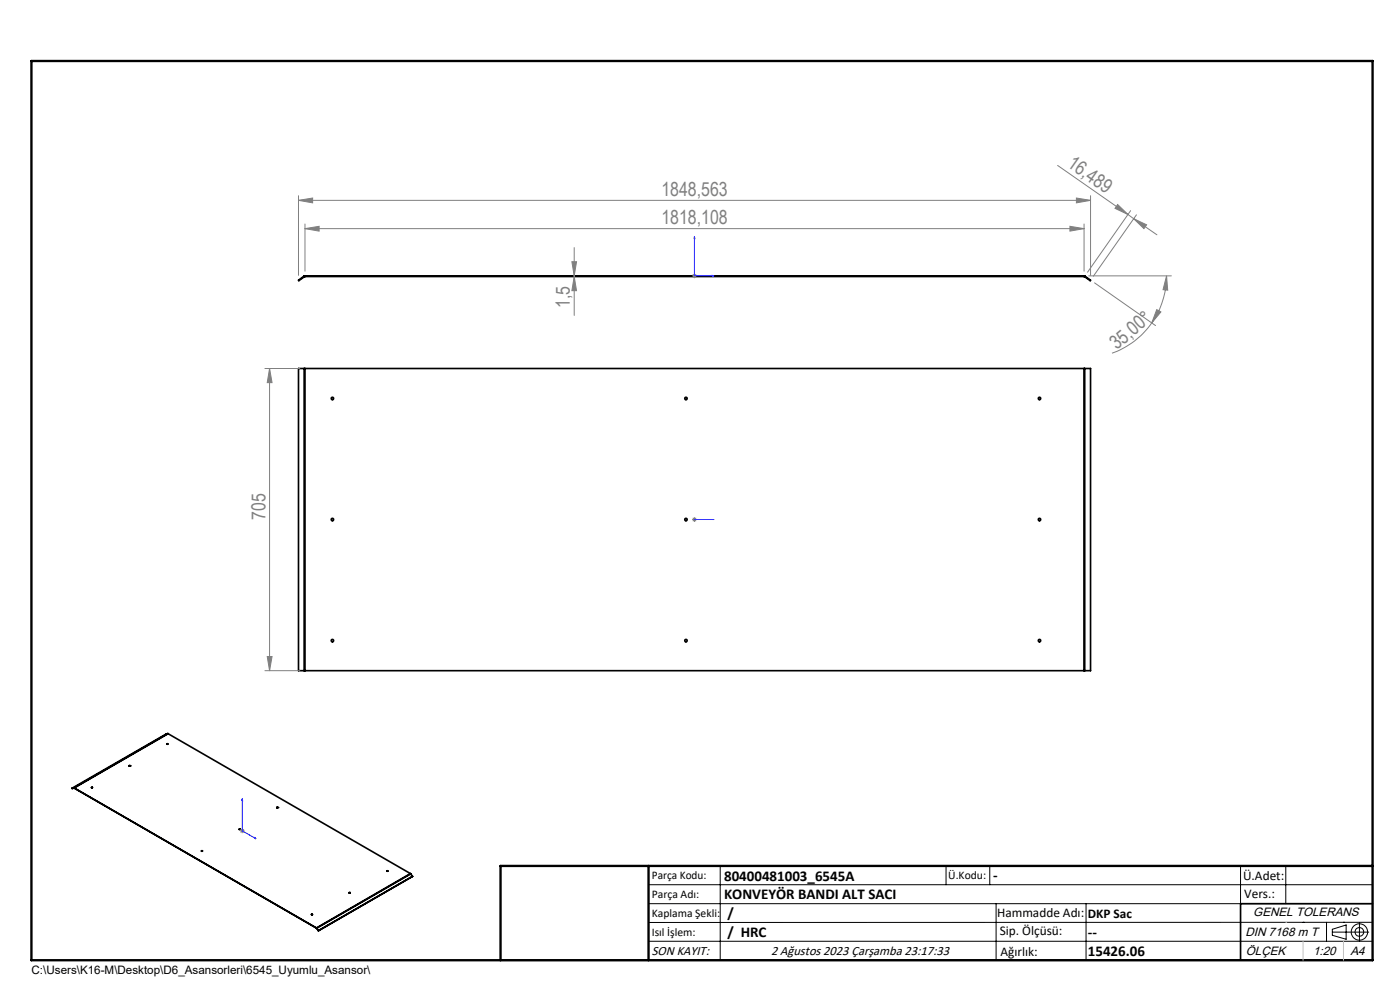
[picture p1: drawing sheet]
<svg xmlns="http://www.w3.org/2000/svg" width="297mm" height="210mm" viewBox="0 0 297 210" stroke-linecap="round" stroke-linejoin="round" font-family="sans-serif">
<g fill="none" stroke="#000" stroke-width=".35">
<path d="M64.5 58.6l-1.2 .8 .1 .1 1.2-.8M64.5 58.6l.1 .1M64.6 58.7h.1M64.7 58.5l-.2 .1M64.7 58.7h165.3M64.7 58.5v.2M64.7 58.5h165.3M230 58.5l.1 .1M230 58.7h.1M230 58.5v.2M230.1 58.6l-.1 .1M230.1 58.6l1.3 .8-.1 .1-1.3-.8"/>
<path d="M64.5 78.2h.2M64.5 78.2v64.1M64.5 78.2h-1.2v64.1h1.2M64.7 78.2v64.1M64.7 78.2h165.3M230 78.2h.1M230 78.2v64.1M230.1 78.2h1.3v64.1h-1.3M230.1 78.2v64.1M35.4 157.8l.2 .1zM35.4 157.8h.2M35.6 155.6h.1"/>
<path d="M35.6 155.6l-19.9 11.5M35.6 155.6l-20.3 11.6M35.7 155.6l-20 11.5M35.7 155.6l51.4 29.7M64.5 142.3h.2M64.7 142.3h165.3M230 142.3h.1M15.7 167.1h.1M15.7 167.1v.1M15.7 167.1l-.4 .1M15.7 167.2h.1M15.7 167.2h-.4"/>
<path d="M15.7 167.1l51.4 29.7M15.7 167.2l51.4 29.7M19.4 167h.2zM19.4 167.1h.2M27.4 162.4h.2zM27.4 162.4h.2M27.6 162.4h.1M50.7 175.9h.2zM50.7 175.9h.2M58.7 171.2l.2 .1zM58.7 171.3h.2M58.9 171.3h.1"/>
<path d="M42.9 180.5h-.1M42.9 180.5h.1M66.1 194h.2M67.1 196.8l.1 .1M67.1 196.9h.1M67.1 196.8v.1M67.2 196.9l.4 .5M67.2 196.9h.1M67.6 197.4h.1M74.1 189.4h.2M82.1 184.7h.2zM82.1 184.8h.1"/>
<path d="M82.2 184.8h.1M87.1 185.3v.1M87.1 185.3l-20 11.5M87.1 185.4l-19.9 11.5M87.1 185.4l.4 .5M87.5 185.9h.1M87.5 185.9l-19.9 11.5M291.2 191.7h-28v12M106.2 203.7h185"/>
<circle cx="70.5" cy="84.5" r=".25"/>
<circle cx="145.5" cy="84.5" r=".25"/>
<circle cx="220.5" cy="84.5" r=".25"/>
<circle cx="70.5" cy="110.2" r=".25"/>
<circle cx="145.5" cy="110.2" r=".25"/>
<circle cx="220.5" cy="110.2" r=".25"/>
<circle cx="70.5" cy="135.9" r=".25"/>
<circle cx="145.5" cy="135.9" r=".25"/>
<circle cx="220.5" cy="135.9" r=".25"/>
<circle cx="42.8" cy="180.5" r=".09"/>
<circle cx="66.2" cy="194" r=".09"/>
<circle cx="74.2" cy="189.4" r=".1"/>
</g>
<g fill="none" stroke="#000" stroke-width=".21">
<path d="M137.6 187.7h153.6M137.6 191.7h153.6M137.6 199.7h153.6M152.8 183.7v20M200.7 183.7v4M210 183.7v4M211.3 191.7v12M230.4 191.7v12M263.2 183.7v20M272.8 183.7v8M276.4 195.6h.1M281.4 195.6v4.1"/>
<path d="M282.6 197.7h7.8M282.6 197.1l3-.9v3l-3-.8zM285 195.6h.1M288.4 195.8v3.8M291.2 195.6l-153.6 .1"/>
<circle cx="288.4" cy="197.7" r="1.74"/>
<circle cx="288.4" cy="197.7" r=".93"/>
</g>
<path d="M147.3 50.2v8.3h4.2M147.3 50.2l.1 .4h-.2zM151.1 58.4l.4 .1-.4 .1zM147.2 110.2h.2zM147.3 110.2h.1M147.3 110.2h4.2M151.5 110.2h-.4h.4M51.4 169.4v6.8l2.9 1.7M51.4 169.4l.1 .4-.2-.1zM54 177.7l.3 .2-.3-.1z" fill="none" stroke="#00f" stroke-width=".21"/>
<g fill="none" stroke="#808080" stroke-width=".21">
<path d="M224.4 35.1l14.9 10.4M63.3 42.5l3-.5v1zM63.3 41.5v16.9M63.3 42.5h168.1M64.7 48.5l3-.5v1zM64.7 47.5v10M64.7 48.5h165.3M121.3 55.5h1l-.5 3zM121.8 58.7l.5 3h-1zM121.8 52.5v14.4M146.8 58.5h1M147 58.2l.7 .7"/>
<path d="M147.3 58v1M147.7 58.2l-.7 .7M227 48l3 .5-3 .5zM228.4 42l3 .5-3 .5zM230 47.5v10M231 58.5h17.5M231.4 41.5v16.9M232.2 60l12.9 9.1M237.1 43.4l2.2 2.1-2.8-1.3zM239.3 45.5l1.2 .9M239.9 44.7l-9.2 13M240.5 46.4l4.9 3.4"/>
<path d="M240.5 46.4l2.7 1.3-.5 .8zM241.1 45.6l-9.1 13M247.5 58.5l.2 3.1-1-.2zM247.5 58.5a17.7 17.7 0 0 1-3.2 10M56.2 78.2h7.4M57.2 78.2l.5 3h-1zM57.2 78.2v64.1M244.3 68.5a17.1 17.1 0 0 1-8.4 6.4M245.4 65.7l.9 .5-2 2.3zM146.8 110.2h1M147 109.8l.7 .8M147.3 109.7v1"/>
<path d="M147.7 109.8l-.7 .8M56.7 139.3h1l-.5 3zM56.2 142.3h7.4M50.9 176.2h1M51 175.9l.8 .7M51.4 175.7v1M51.8 175.9l-.8 .7"/>
</g>
<path d="M6.7 12.9h284.5v190.8h-284.5zM137.6 183.7v20M291.2 183.7h-185v20" fill="none" stroke="#000" stroke-width=".5"/>
<path d="M272.8 195.6h.1M276.4 199.7v4M285 199.7v4" fill="none" stroke="#c0c0c0" stroke-width=".21"/>
<g fill="#00f">
<path d="M54 177.7l.3 .2-.3-.1zM51.4 169.4l.1 .4-.2-.1zM151.1 58.4l.4 .1-.4 .1zM147.3 50.2l.1 .4h-.2z"/>
<path d="M151.1 110.2h.4zM147.2 110.2h.2z"/>
</g>
<g fill="#808080">
<path d="M240.5 46.4l2.7 1.3-.5 .8zM237.1 43.4l2.2 2.1-2.8-1.3z"/>
<path d="M63.3 42.5l3-.5v1zM228.4 42l3 .5-3 .5z"/>
<path d="M227 48l3 .5-3 .5zM64.7 48.5l3-.5v1z"/>
<path d="M245.4 65.7l.9 .5-2 2.3zM247.5 58.5l.2 3.1-1-.2z"/>
<path d="M121.8 58.7l.5 3h-1zM121.3 55.5h1l-.5 3zM56.7 139.3h1l-.5 3zM57.2 78.2l.5 3h-1z"/>
</g>
<g font-size="4.1" fill="#808080">
<text x="226.2" y="35.2" transform="rotate(35 226.2 35.2)">16,489</text>
<text x="140.3" y="41.6">1848,563</text>
<text x="140.3" y="47.6">1818,108</text>
<text x="120.9" y="65.3" transform="rotate(-90 120.9 65.3)">1,5</text>
<text x="236.9" y="74.3" transform="rotate(-40 236.9 74.3)">35,00°</text>
<text x="56.3" y="110.2" transform="rotate(-90 56.3 110.2)">705</text>
</g>
<g font-size="3.2">
<text x="153.6" y="186.8">80400481003_6545A</text>
<text x="153.6" y="190.8">KONVEYÖR BANDI ALT SACI</text>
<text x="210.7" y="186.6">-</text>
<text x="154.3" y="194.8">/</text>
<text x="154.3" y="198.8">/ HRC</text>
<text x="230.8" y="198.7">--</text>
<text x="230.8" y="202.8">15426.06</text>
</g>
<g font-size="2.8">
<text x="263.7" y="186.7">Ü.Adet:</text>
<text x="263.9" y="190.5">Vers.:</text>
<text x="211.5" y="194.5">Hammadde Adı:</text>
<text x="230.8" y="194.7">DKP Sac</text>
<text x="138.3" y="202.6">SON KAYIT:</text>
<text x="163.6" y="202.6">2 Ağustos 2023 Çarşamba 23:17:33</text>
<text x="212.1" y="198.4">Sip. Ölçüsü:</text>
<text x="212.2" y="202.7">Ağırlık:</text>
</g>
<g font-size="2.6">
<text x="265.9" y="194.4">GENEL TOLERANS</text>
<text x="264.2" y="198.5">DIN 7168 m T</text>
<text x="264.3" y="202.6">ÖLÇEK</text>
<text x="278.5" y="202.6">1:20</text>
<text x="286.5" y="202.6">A4</text>
</g>
<g font-size="2.5">
<text x="138.3" y="186.4">Parça Kodu:</text>
<text x="138.3" y="190.5">Parça Adı:</text>
<text x="201.2" y="186.5">Ü.Kodu:</text>
<text x="138.3" y="194.5">Kaplama Şekli:</text>
<text x="138.3" y="198.6">Isıl İşlem:</text>
<text x="6.7" y="206.7">C:\Users\K16-M\Desktop\D6_Asansorleri\6545_Uyumlu_Asansor\</text>
</g>
</svg>
